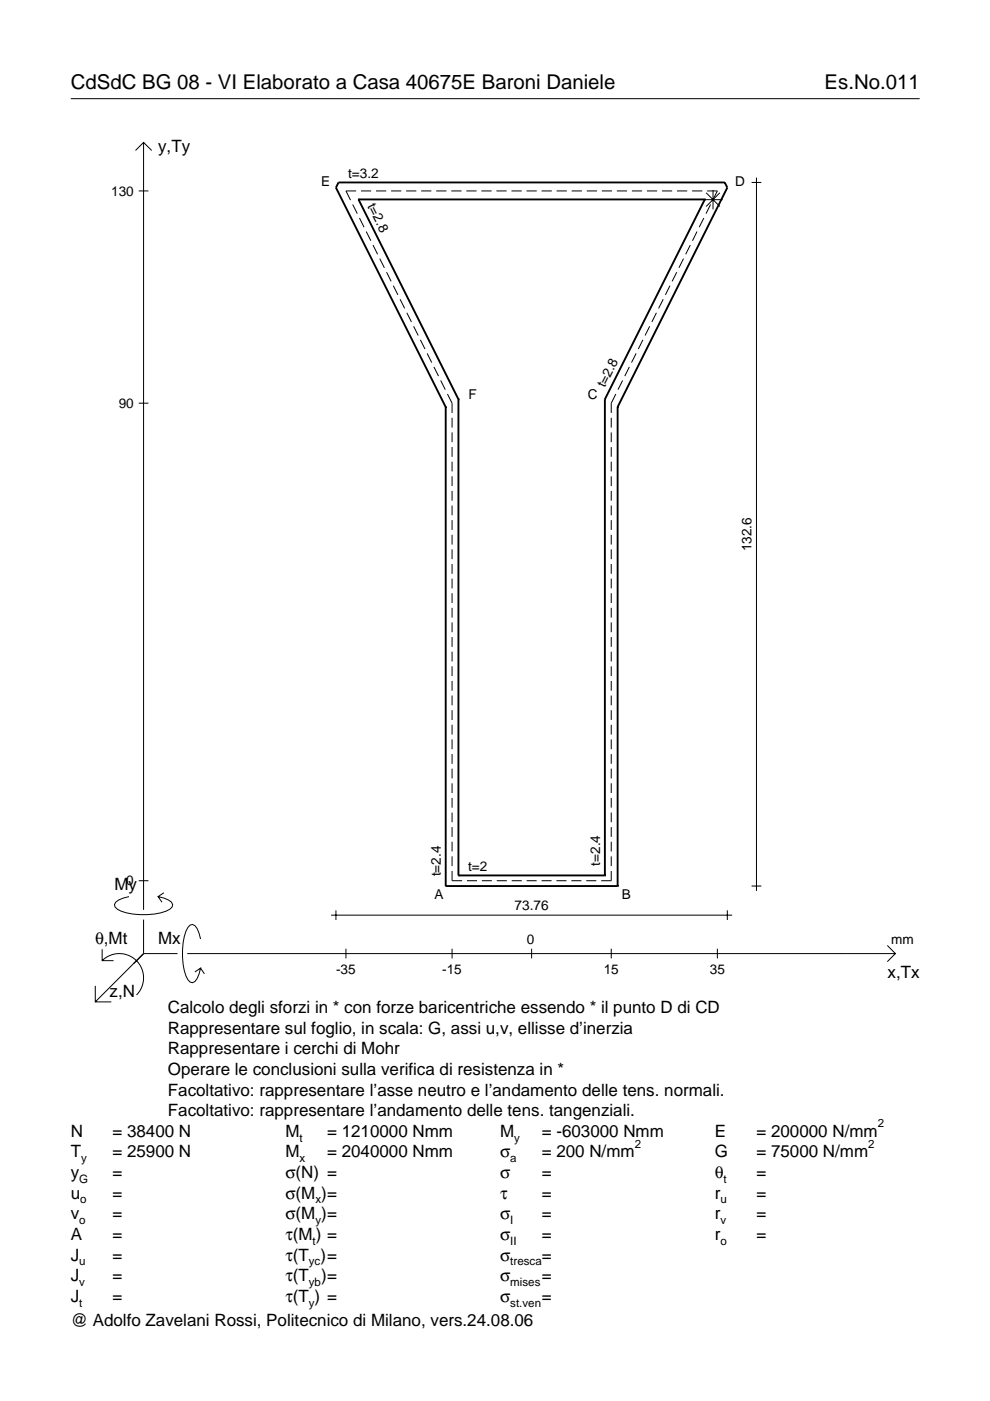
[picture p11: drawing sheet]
<svg xmlns="http://www.w3.org/2000/svg" width="210mm" height="297mm" viewBox="0 0 210 297" stroke-linecap="round" stroke-linejoin="round" font-family="sans-serif">
<g fill="none" stroke="#000" stroke-width=".21">
<path d="M15 20.9h180M28.7 31.9l1.7-1.7 1.8 1.7M30.4 30.2v162.7M159.4 38.7h2M160.4 37.7v151.2M29.4 40.5h2.1M74.8 43.4l1 1.9M75.5 40.5h-2.2l1 1.9M76.2 46.2l1 2M76.5 40.5h2.2M77.6 49.1l1 1.9M79.1 52l1 1.9"/>
<path d="M79.7 40.5h2.2M80.5 54.8l1 2M82 57.7l.9 2M82.9 40.5h2.2M86.1 40.5h2.2M89.3 40.5h2.2M92.5 40.5h2.2M95.7 40.5h2.1M98.9 40.5h2.1M102.1 40.5h2.1M105.3 40.5h2.1M108.4 40.5h2.2"/>
<path d="M111.6 40.5h2.2M114.8 40.5h2.2M118 40.5h2.2M121.2 40.5h2.2M124.4 40.5h2.2M127.6 40.5h2.2M130.8 40.5h2.1M134 40.5h2.1M137.2 40.5h2.1M140.4 40.5h2.1M143.5 57.7l-1 2M143.5 40.5h2.2"/>
<path d="M144.9 54.8l-1 2M146.4 52l-1 1.9M146.7 40.5h2.2M147.8 49.1l-1 1.9M149.1 42.3h4.1M149.2 46.2l-1 2M149.7 40.9l2.9 2.9M149.9 40.5h2.2l-1 1.9M150.7 43.4l-1 1.9M151.2 40.3v4.1M152.6 40.9l-2.9 2.9M83.4 60.6l1 1.9"/>
<path d="M84.8 63.4l1 2M86.3 66.3l.9 2M87.7 69.2l1 1.9M89.1 72.1l1 1.9M90.6 74.9l.9 2M92 77.8l1 1.9M133.4 77.8l-.9 1.9M134.9 74.9l-1 2M136.3 72.1l-1 1.9M137.7 69.2l-.9 1.9M139.2 66.3l-1 2M140.6 63.4l-1 2"/>
<path d="M142 60.6l-.9 1.9M29.4 85.5h2.1M93.4 80.7l1 1.9M94.9 83.5l.9 2v2.1M95.8 88.6v2.1M95.8 91.7v2.1M95.8 94.8v2.1M95.8 97.9v2.1M129.6 88.6v2.1M129.6 91.7v2.1M129.6 94.8v2.1M129.6 97.9v2.1"/>
<path d="M130.6 83.5l-1 2v2.1M132 80.7l-1 1.9M95.8 101v2.1M95.8 104.1v2.1M95.8 107.2v2.1M95.8 110.3v2.1M95.8 113.4v2.1M95.8 116.5v2.1M95.8 119.6v2.1M129.6 101v2.1M129.6 104.1v2.1M129.6 107.2v2.1"/>
<path d="M129.6 110.3v2.1M129.6 113.4v2.1M129.6 116.5v2.1M129.6 119.6v2.1M95.8 122.7v2.1M95.8 125.8v2M95.8 128.9v2M95.8 132v2M95.8 135.1v2M95.8 138.2v2M129.6 122.7v2.1M129.6 125.8v2"/>
<path d="M129.6 128.9v2M129.6 132v2M129.6 135.1v2M129.6 138.2v2M95.8 141.3v2M95.8 144.4v2M95.8 147.5v2M95.8 150.6v2M95.8 153.7v2M95.8 156.8v2M95.8 159.9v2M129.6 141.3v2"/>
<path d="M129.6 144.4v2M129.6 147.5v2M129.6 150.6v2M129.6 153.7v2M129.6 156.8v2M129.6 159.9v2M95.8 163v2M95.8 166.1v2M95.8 169.2v2M95.8 172.3v2M95.8 175.4v2M95.8 178.5v2"/>
<path d="M129.6 163v2M129.6 166.1v2M129.6 169.2v2M129.6 172.3v2M129.6 175.4v2M129.6 178.5v2M27.3 190.1a3.6 3.6 0 0 0-3 1.7l.1 .5a5.7 5.7 0 0 0 3.8 1.5 13.3 13.3 0 0 0 7.8-1l.5-.5 .1-.5a3.6 3.6 0 0 0-3.1-1.7l.8 1.2M29.4 186.7h2.1M30.4 195v7.2M34.7 189.3l-1.2 .8M42.5 199.1a3.6 3.6 0 0 0-1.7-3.1l-.5 .1a5.7 5.7 0 0 0-1.5 3.8 13.3 13.3 0 0 0 1 7.8l.5 .5 .5 .2a3.6 3.6 0 0 0 1.7-3.1l-1.2 .8M70.2 194h85"/>
<path d="M71.2 193v2.1M95.8 184.7v2h2.2M95.8 181.6v2M99 186.7h2.1M102.2 186.7h2.1M105.3 186.7h2.2M108.5 186.7h2.1M111.7 186.7h2.1M114.8 186.7h2.1M118 186.7h2.1M121.1 186.7h2.2M124.3 186.7h2.1"/>
<path d="M129.6 184.7v2h-2.1M129.6 181.6v2M154.2 193v2.1M159.4 187.9h2M20.2 209v3.4h3.4M21.7 203.7a5.1 5.1 0 0 1 7.2 0 5.1 5.1 0 0 1 0 7.3M21.7 201.3v2.4h2.4M30.4 202.2l-10.2 10.2M30.4 202.2l-2 2M30.4 202.2h7.2M39.7 202.2h150.1M42.5 205.3l.8 1.2"/>
<path d="M73.3 201.2v2M95.8 201.2v2M112.7 201.2v2M129.6 201.2v2M152.1 201.2v2M188.1 200.5l1.7 1.7-1.7 1.7"/>
</g>
<g fill="none" stroke="#000" stroke-width=".4">
<path d="M76 42.3h.1M76 42.3h73.4M76 42.3l21.2 42.4M149.4 42.3h.1M149.4 42.3l-21.2 42.4M94.5 86.3h.1M94.5 86.3l-23.3-46.5 .6-1.1h81.9l.5 1.1-23.3 46.5M94.5 86.3v101.6M97.2 84.7h.1M97.2 84.7v100.9M128.2 84.7h.1M128.2 84.7v100.9"/>
<path d="M130.9 86.3h.1M130.9 86.3v101.6M94.5 187.9h.1M94.5 187.9h36.4M97.2 185.6h.1M97.2 185.6h31M128.2 185.6h.1M130.9 187.9h.1"/>
</g>
<g font-size="4.3">
<text x="15" y="18.9">CdSdC BG 08 - VI Elaborato a Casa 40675E Baroni Daniele</text>
<text x="174.8" y="18.9">Es.No.011</text>
</g>
<g font-size="3.6">
<text x="33.5" y="32.3">y,Ty</text>
<text x="24.3" y="188.8">My</text>
<text x="20.1" y="200.1">θ,Mt</text>
<text x="33.5" y="200.1">Mx</text>
<text x="188.2" y="207.3">x,Tx</text>
<text x="23.2" y="211.4">z,N</text>
<text x="35.6" y="214.8">Calcolo degli sforzi in * con forze baricentriche essendo * il punto D di CD</text>
<text x="35.6" y="219.2">Rappresentare sul foglio, in scala: G, assi u,v, ellisse d’inerzia</text>
<text x="35.6" y="223.5">Rappresentare i cerchi di Mohr</text>
<text x="35.6" y="227.9">Operare le conclusioni sulla verifica di resistenza in *</text>
<text x="35.6" y="232.3">Facoltativo: rappresentare l’asse neutro e l’andamento delle tens. normali.</text>
<text x="35.6" y="236.7">Facoltativo: rappresentare l’andamento delle tens. tangenziali.</text>
<text x="15" y="241">N</text>
<text x="15" y="245.4">T</text>
<text x="23.8" y="245.4">= 25900 N</text>
<text x="23.8" y="241">= 38400 N</text>
<text x="60.5" y="245.4">M</text>
<text x="60.5" y="241">M</text>
<text x="69.3" y="241">= 1210000 Nmm</text>
<text x="69.3" y="245.4">= 2040000 Nmm</text>
<text x="106" y="241">M</text>
<text x="106" y="245.4">σ</text>
<text x="114.9" y="241">= -603000 Nmm</text>
<text x="114.9" y="245.4">= 200 N/mm</text>
<text x="151.5" y="241">E</text>
<text x="151.5" y="245.4">G</text>
<text x="160.4" y="241">= 200000 N/mm</text>
<text x="160.4" y="245.4">= 75000 N/mm</text>
<text x="15" y="249.8">y</text>
<text x="23.8" y="249.8">=</text>
<text x="60.5" y="249.8">σ(N) =</text>
<text x="106" y="249.8">σ</text>
<text x="114.9" y="249.8">=</text>
<text x="151.5" y="249.8">θ</text>
<text x="160.4" y="249.8">=</text>
<text x="15" y="254.2">u</text>
<text x="23.8" y="254.2">=</text>
<text x="60.5" y="254.2">σ(M )=</text>
<text x="106" y="254.2">τ</text>
<text x="114.9" y="254.2">=</text>
<text x="151.5" y="254.2">r</text>
<text x="160.4" y="254.2">=</text>
<text x="15" y="258.5">v</text>
<text x="15" y="262.9">A</text>
<text x="23.8" y="262.9">=</text>
<text x="23.8" y="258.5">=</text>
<text x="60.5" y="258.5">σ(M )=</text>
<text x="60.5" y="262.9">τ(M ) =</text>
<text x="106" y="262.9">σ</text>
<text x="106" y="258.5">σ</text>
<text x="114.9" y="258.5">=</text>
<text x="114.9" y="262.9">=</text>
<text x="151.5" y="258.5">r</text>
<text x="151.5" y="262.9">r</text>
<text x="160.4" y="258.5">=</text>
<text x="160.4" y="262.9">=</text>
<text x="15" y="267.3">J</text>
<text x="23.8" y="267.3">=</text>
<text x="60.5" y="267.3">τ(T )=</text>
<text x="106" y="267.3">σ</text>
<text x="114.9" y="267.3">=</text>
<text x="15" y="271.7">J</text>
<text x="23.8" y="271.7">=</text>
<text x="60.5" y="271.7">τ(T</text>
<text x="68.1" y="271.7">)=</text>
<text x="106" y="271.7">σ</text>
<text x="114.9" y="271.7">=</text>
<text x="15" y="281.2">@ Adolfo Zavelani Rossi, Politecnico di Milano, vers.24.08.06</text>
<text x="15" y="276">J</text>
<text x="23.8" y="276">=</text>
<text x="60.5" y="276">τ(T ) =</text>
<text x="106" y="276">σ</text>
<text x="114.9" y="276">=</text>
</g>
<g font-size="2.9">
<text x="23.6" y="41.5">130</text>
<text x="68.1" y="39.5">E</text>
<text x="73.8" y="37.7">t=3.2</text>
<text x="155.8" y="39.5">D</text>
<text x="77.8" y="43.7" transform="rotate(63 77.8 43.7)">t=2.8</text>
<text x="128.2" y="82.4" transform="rotate(-63 128.2 82.4)">t=2.8</text>
<text x="25.2" y="86.5">90</text>
<text x="99.3" y="84.6">F</text>
<text x="124.6" y="84.6">C</text>
<text x="159.4" y="116.9" transform="rotate(-90 159.4 116.9)">132.6</text>
<text x="93.5" y="185.8" transform="rotate(-90 93.5 185.8)">t=2.4</text>
<text x="99.3" y="184.6">t=2</text>
<text x="127.2" y="183.6" transform="rotate(-90 127.2 183.6)">t=2.4</text>
<text x="26.8" y="187.7">0</text>
<text x="92.1" y="190.6">A</text>
<text x="131.8" y="190.6">B</text>
<text x="109.1" y="193">73.76</text>
<text x="111.7" y="200.1">0</text>
<text x="189" y="200.1">mm</text>
<text x="71.3" y="206.6">-35</text>
<text x="93.8" y="206.6">-15</text>
<text x="128" y="206.6">15</text>
<text x="150.5" y="206.6">35</text>
</g>
<g font-size="2.4">
<text x="186.1" y="239">2</text>
<text x="63.5" y="242">t</text>
<text x="109" y="242">y</text>
<text x="134.6" y="243.4">2</text>
<text x="184.1" y="243.4">2</text>
<text x="16.8" y="250.8">G</text>
<text x="17.2" y="246.4">y</text>
<text x="63.5" y="246.4">x</text>
<text x="108.2" y="246.4">a</text>
<text x="153.4" y="250.8">t</text>
<text x="17" y="255.2">o</text>
<text x="66.9" y="255.2">x</text>
<text x="152.7" y="255.2">u</text>
<text x="16.8" y="259.5">o</text>
<text x="66.3" y="263.9">t</text>
<text x="66.9" y="259.5">y</text>
<text x="108.2" y="259.5">I</text>
<text x="108.2" y="263.9">II</text>
<text x="152.7" y="259.5">v</text>
<text x="152.7" y="263.9">o</text>
<text x="16.8" y="268.3">u</text>
<text x="65.5" y="268.3">yc</text>
<text x="108.2" y="268.3">tresca</text>
<text x="16.8" y="272.7">v</text>
<text x="65.5" y="272.7">yb</text>
<text x="108.2" y="272.7">mises</text>
<text x="16.8" y="277">t</text>
<text x="65.5" y="277">y</text>
<text x="108.2" y="277">st.ven</text>
</g>
</svg>
